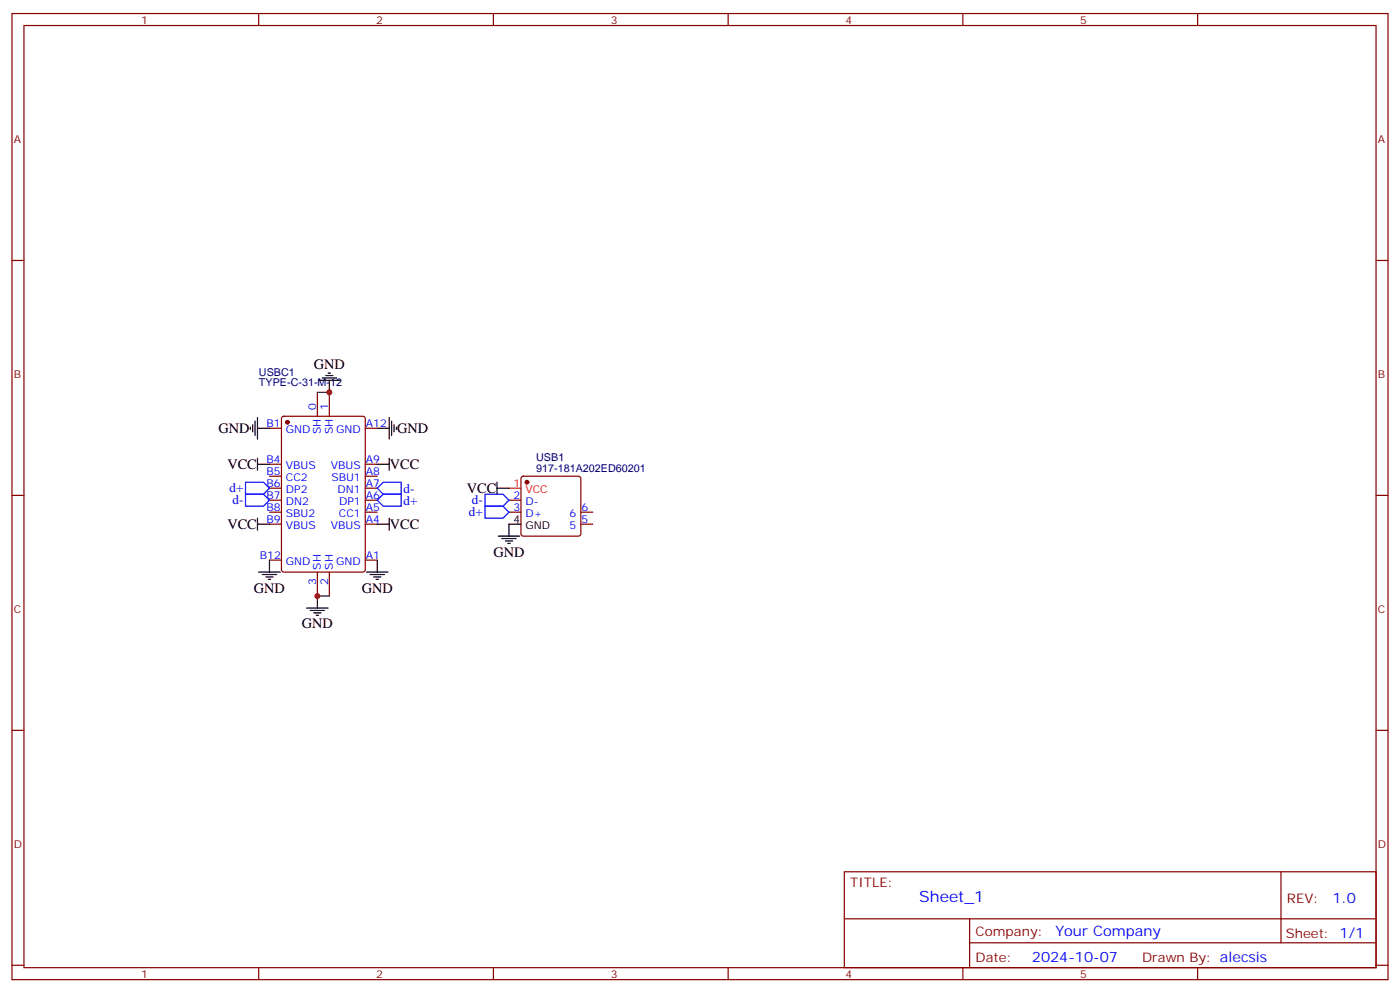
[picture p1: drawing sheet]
<svg xmlns="http://www.w3.org/2000/svg" width="412mm" height="292mm" viewBox="0 0 412 292" stroke-linecap="round" stroke-linejoin="round" font-family="sans-serif">
<g fill="none" stroke="#870000" stroke-width=".35">
<path d="M3.5 4h405.4v284.3h-405.4zM7.1 7.5h398.2v277.3h-398.2zM76.2 4v3.5M145.3 4v3.5M214.5 4v3.5M283.6 4v3.5M352.8 4v3.5M3.5 76.7h3.6M405.3 76.7h3.6M93.5 115.5v7M97 115.5v7M79.4 126h3.5"/>
<path d="M79.4 136.6h3.5M83.1 122.7l.5-.2h23.3l.6 .5 .1 44.7-.5 .6-23.5 .1-.6-.5-.1-44.7zM107.6 126h3.5M107.6 136.6h3.5M3.5 145.8h3.6M79.4 140.2h3.5M79.4 143.7h3.5M79.4 147.2h3.5M79.4 150.7h3.5M79.4 154.3h3.5M107.6 140.2h3.5M107.6 143.7h3.5"/>
<path d="M107.6 147.2h3.5M107.6 150.7h3.5M107.6 154.3h3.5M149.9 147.2h3.6M149.9 150.7h3.6M153.7 140.4l.5-.2h16.2l.5 .2 .2 .5v16.2l-.2 .5-.5 .2h-16.2l-.5-.2-.2-.5v-16.2zM171.1 150.7h3.5M171.1 154.3h3.5M405.3 145.8h3.6M79.4 164.9h3.5M93.5 168.4v7M97 168.4v7"/>
<path d="M107.6 164.9h3.5M3.5 214.9h3.6M405.3 214.9h3.6M248.7 256.6h156.6v28.2h-156.6zM377.3 256.6v20.9M248.7 270.4h156.5M285.6 277.5h119.6M285.6 270.4v14.1M3.5 284.1h3.6M76.2 284.8v3.5M145.3 284.8v3.5M214.5 284.8v3.5"/>
<path d="M283.6 284.8v3.5M352.8 284.8v3.5M405.3 284.1h3.6"/>
</g>
<g fill="#870000" stroke="#870000" stroke-width=".35">
<circle cx="84.7" cy="124.3" r=".53"/>
<circle cx="155.2" cy="141.9" r=".53"/>
</g>
<path d="M149.9 143.7h3.6" fill="none" stroke="#f00" stroke-width=".35"/>
<g fill="none" stroke="#000" stroke-width=".35">
<path d="M93.8 111.9h6.4M94.9 111.2h4.2M96 110.5h2.1M96.7 109.8h.7M97 111.9v3.6M73.7 125.7v.7M74.4 125v2.1M75.1 123.9v4.3M75.8 136.6h3.6M75.8 122.9v6.3M75.8 134.9v3.5M75.8 126h3.6"/>
<path d="M111.1 136.6h3.6M111.1 126h3.6M114.7 122.9v6.3M114.7 134.9v3.5M115.4 123.9v4.3M116.1 125v2.1M116.8 125.7v.7M75.8 154.3h3.6M75.8 152.5v3.5M111.1 154.3h3.6M114.7 152.5v3.5M146.4 143.7h3.5"/>
<path d="M146.4 141.9v3.6M146.8 157.8h6.3M147.8 158.5h4.2M148.9 159.2h2.1M149.6 159.9h.7M153.5 154.3h-3.6v3.5M76.2 168.4h6.3M77.3 169.1h4.2M78.3 169.8h2.1M79 170.5h.7M79.4 164.9v3.5M90.3 179h6.4"/>
<path d="M91.4 179.7h4.2M93.5 175.4v3.6M107.9 168.4h6.4M109 169.1h4.2M110.1 169.8h2.1M110.8 170.5h.7M111.1 164.9v3.5M92.4 180.4h2.1M93.1 181.1h.7"/>
</g>
<path d="M93.5 115.5h3.5M93.5 175.4h3.5" fill="none" stroke="#008700" stroke-width=".35"/>
<path d="M72.3 141.9h5.3l1.8 1.8-1.8 1.8h-5.3zM72.3 145.5h5.3l1.8 1.7-1.8 1.8h-5.3zM111.1 147.2l1.8-1.7h5.3v3.5h-5.3zM112.9 141.9h5.3v3.6h-5.3l-1.8-1.8zM142.9 149h5.3l1.7 1.7-1.7 1.8h-5.3zM142.9 145.5h5.3l1.7 1.7-1.7 1.8h-5.3z" fill="none" stroke="#00f" stroke-width=".35"/>
<g fill="#c00">
<circle cx="93.5" cy="175.4" r=".88"/>
<circle cx="97" cy="115.5" r=".88"/>
</g>
<text font-size="4.6" fill="#00f" x="270.8" y="265.6">Sheet_1</text>
<g font-size="4.2">
<text x="92.4" y="108.7">GND</text>
<text x="64.4" y="127.4">GND</text>
<text x="116.9" y="127.4">GND</text>
<text x="67" y="138">VCC</text>
<text x="114.8" y="138">VCC</text>
<text x="137.5" y="145.1">VCC</text>
<text x="67" y="155.7">VCC</text>
<text x="114.8" y="155.7">VCC</text>
<text x="145.3" y="163.8">GND</text>
<text x="74.8" y="174.4">GND</text>
<text x="106.5" y="174.4">GND</text>
<text x="88.9" y="185">GND</text>
</g>
<g font-size="4.2" fill="#00f">
<text x="392.5" y="265.8">1.0</text>
<text x="310.9" y="275.4">Your Company</text>
<text x="304" y="283.2">2024-10-07</text>
</g>
<g font-size="3.9" fill="#00f">
<text x="67.6" y="144.9">d+</text>
<text x="68.5" y="148.5">d-</text>
<text x="118.9" y="148.5">d+</text>
<text x="118.9" y="145">d-</text>
<text x="139" y="148.5">d-</text>
<text x="138.1" y="151.9">d+</text>
</g>
<g font-size="3.9" fill="#800">
<text x="250.5" y="261.2">TITLE:</text>
<text x="379.1" y="265.8">REV:</text>
<text x="287.4" y="275.4">Company:</text>
<text x="378.7" y="276">Sheet: 1/1</text>
<text x="287.4" y="283">Date:</text>
<text x="336.4" y="283.1">Drawn By: alecsis</text>
</g>
<g font-size="3.2" fill="#800">
<text x="41.6" y="7">1</text>
<text x="110.8" y="7">2</text>
<text x="179.9" y="7">3</text>
<text x="249.1" y="7">4</text>
<text x="318.2" y="7">5</text>
<text x="4.1" y="42.1">A</text>
<text x="405.9" y="42.1">A</text>
<text x="4.1" y="111.2">B</text>
<text x="405.9" y="111.2">B</text>
<text x="4.1" y="180.4">C</text>
<text x="405.9" y="180.4">C</text>
<text x="4.1" y="249.5">D</text>
<text x="405.9" y="249.5">D</text>
<text x="41.6" y="287.8">1</text>
<text x="110.8" y="287.8">2</text>
<text x="179.9" y="287.8">3</text>
<text x="249.1" y="287.8">4</text>
<text x="318.2" y="287.8">5</text>
</g>
<g font-size="3.2" fill="#000080">
<text x="76.3" y="113.7">TYPE-C-31-M-12</text>
<text x="76.3" y="110.6">USBC1</text>
<text x="158" y="135.7">USB1</text>
<text x="158" y="138.8">917-181A202ED60201</text>
</g>
<g font-size="3.2" fill="#00f">
<text x="78.5" y="125.7">B1</text>
<text x="93.1" y="120.8" transform="rotate(-90 93.1 120.8)">0</text>
<text x="96.7" y="120.8" transform="rotate(-90 96.7 120.8)">1</text>
<text x="107.8" y="125.7">A12</text>
<text x="84.2" y="127.5">GND</text>
<text x="94.5" y="127.8" transform="rotate(-90 94.5 127.8)">SH</text>
<text x="98.1" y="127.8" transform="rotate(-90 98.1 127.8)">SH</text>
<text x="99" y="127.5">GND</text>
<text x="78.5" y="136.3">B4</text>
<text x="107.8" y="136.3">A9</text>
<text x="78.5" y="139.8">B5</text>
<text x="78.5" y="143.3">B6</text>
<text x="84.2" y="138">VBUS</text>
<text x="84.2" y="141.6">CC2</text>
<text x="97.5" y="138">VBUS</text>
<text x="97.6" y="141.6">SBU1</text>
<text x="107.8" y="143.3">A7</text>
<text x="107.8" y="139.8">A8</text>
<text x="78.5" y="146.9">B7</text>
<text x="84.2" y="145.1">DP2</text>
<text x="84.2" y="148.6">DN2</text>
<text x="99.5" y="145.1">DN1</text>
<text x="99.9" y="148.6">DP1</text>
<text x="107.8" y="146.9">A6</text>
<text x="151.3" y="146.9">2</text>
<text x="154.8" y="148.6">D-</text>
<text x="78.5" y="150.4">B8</text>
<text x="78.5" y="153.9">B9</text>
<text x="84.2" y="152.2">SBU2</text>
<text x="84.2" y="155.7">VBUS</text>
<text x="97.5" y="155.7">VBUS</text>
<text x="99.8" y="152.2">CC1</text>
<text x="107.8" y="153.9">A4</text>
<text x="107.8" y="150.4">A5</text>
<text x="151.3" y="150.4">3</text>
<text x="154.8" y="152.2">D+</text>
<text x="167.8" y="155.7">5</text>
<text x="167.8" y="152.2">6</text>
<text x="171.3" y="153.9">5</text>
<text x="171.3" y="150.4">6</text>
<text x="76.5" y="164.5">B12</text>
<text x="84.2" y="166.3">GND</text>
<text x="94.5" y="167.7" transform="rotate(-90 94.5 167.7)">SH</text>
<text x="98.1" y="167.7" transform="rotate(-90 98.1 167.7)">SH</text>
<text x="99" y="166.3">GND</text>
<text x="107.8" y="164.5">A1</text>
<text x="93.1" y="172.2" transform="rotate(-90 93.1 172.2)">3</text>
<text x="96.7" y="172.2" transform="rotate(-90 96.7 172.2)">2</text>
</g>
<g font-size="3.2" fill="#f00">
<text x="151.3" y="143.3">1</text>
<text x="154.8" y="145.1">VCC</text>
</g>
<g font-size="3.2">
<text x="151.3" y="153.9">4</text>
<text x="154.8" y="155.7">GND</text>
</g>
</svg>
